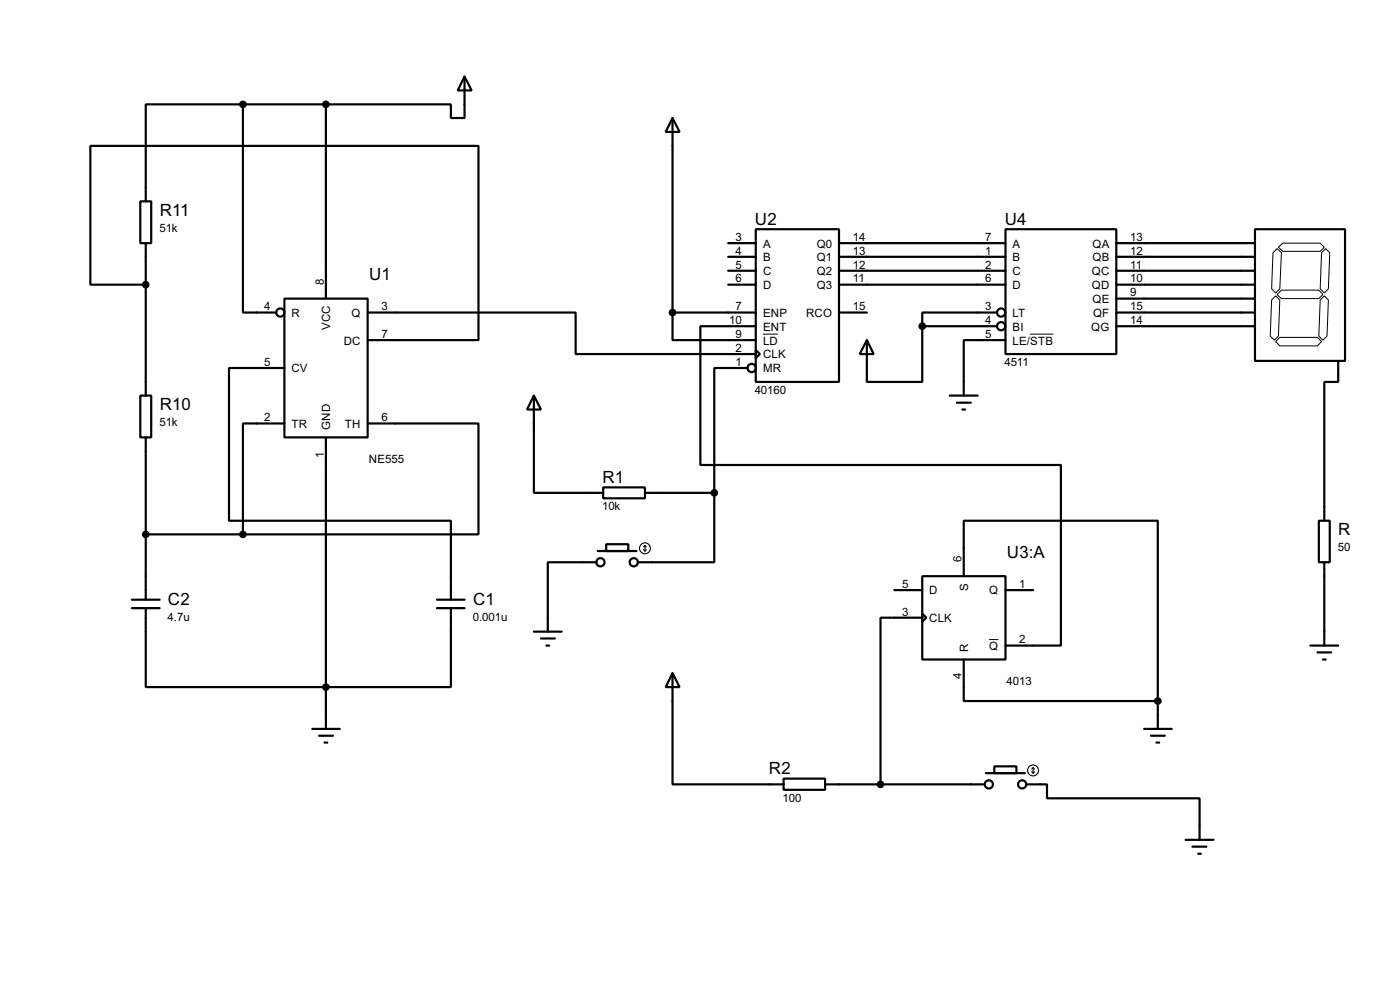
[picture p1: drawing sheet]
<svg xmlns="http://www.w3.org/2000/svg" width="256mm" height="180mm" viewBox="0 0 256 180" stroke-linecap="round" stroke-linejoin="round" font-family="sans-serif">
<g fill="none" stroke="#000" stroke-width=".4">
<path d="M44.5 19.1h-17.8v17.8M44.5 19.1v38.1h6.1M44.5 19.1h15.2M59.7 19.1v35.6M85.1 14l1.3 2.6h-2.5zM85.1 14v7.6h-2.5v-2.5h-22.9M25.7 36.9h2v7.6h-2zM123.2 21.6l1.3 2.6h-2.5zM123.2 21.6v35.6M26.7 52.1h-10.1v-25.4h71.1v35.6h-20.3M26.7 44.5v27.9M52.1 54.7h15.3v25.4h-15.3z"/>
<path d="M67.4 57.2h38.1v7.6h33M123.2 57.2v5.1h15.3M123.2 57.2h15.3M133.4 44.5h5.1M133.4 47h5.1M133.4 49.6h5.1M133.4 52.1h5.1M138.5 42h15.2v27.9h-15.2zM138.5 59.7h-10.2v25.4h66.1v33.1h-10.2M153.7 57.2h5.1M153.7 44.5h30.5M153.7 47h30.5"/>
<path d="M153.7 49.6h30.5M153.7 52.1h30.5M169 59.7v10.2h-10.2v-7.6M169 59.7h13.7M182.7 57.2h-13.7v2.5M184.2 42h20.3v22.8h-20.3zM204.5 57.2h25.4M204.5 44.5h25.4M204.5 47h25.4M204.5 49.6h25.4M204.5 52.1h25.4M204.5 54.7h25.4"/>
<path d="M204.5 59.7h25.4M229.9 42h16.5v24.1h-16.5zM25.7 72.4h2v7.7h-2zM52.1 67.4h-10.1v27.9h40.6v14.5M52.1 77.5h-7.6v20.3M67.4 77.5h20.3v20.3h-43.2M97.8 72.4l1.3 2.6h-2.5zM97.8 72.4v17.8h12.7M137 67.4h-6.1v22.8M138.5 64.1l.7 .7-.7 .8zM158.8 62.3l1.3 2.5h-2.6zM174 72.4h5.1"/>
<path d="M175.3 73.7h2.6M176.3 75h.5M184.2 62.3h-7.6v10.1M245.2 66.1v3.8h-2.6v25.4M26.7 80.1v29.7M26.7 97.8h17.8M59.7 80.1v53.3M110.5 89.2h7.7v2h-7.7zM111.1 99.6h4v1.3h-4zM118.2 90.2h12.7M130.9 90.2v12.7h-14M241.6 95.3h2v7.6h-2z"/>
<path d="M24.2 109.8h5.1M24.2 111.3h5.1M26.7 111.3v14.5h55.9v-14.5M80.1 109.8h5M80.1 111.3h5M97.8 115.6h5.1M99.1 116.9h2.6M100.1 118.2h.5M109.3 102.9h-8.9v12.7M109.5 100.9h7.1M163.9 108h5.1M169 105.5h15.2v15.2h-15.2z"/>
<path d="M169 112.3l.7 .8-.7 .7zM169 113.1h-7.7v30.5M176.6 105.5v-10.2h35.5v33M184.2 108h5.1M240.1 118.2h5.1M241.4 119.4h2.5M242.6 102.9v15.3M57.2 133.4h5.1M58.5 134.7h2.5M59.5 135.9h.5M123.2 123.2l1.3 2.6h-2.5zM123.2 123.2v20.4h20.4"/>
<path d="M176.6 120.7v7.6h35.5M209.6 133.4h5.1M210.9 134.7h2.5M211.9 135.9h.5M212.1 128.3v5.1M242.4 120.7h.5M143.6 142.5h7.6v2.1h-7.6zM151.2 143.6h29.2M180.6 141.5h7.2M182.2 140.3h4v1.2h-4zM188 143.6h3.8v2.5h28v7.6M217.2 153.7h5.1"/>
<path d="M218.5 155h2.5M219.5 156.3h.5"/>
<circle cx="51.3" cy="57.2" r=".75"/>
<circle cx="183.4" cy="57.2" r=".75"/>
<circle cx="183.4" cy="59.7" r=".75"/>
<circle cx="137.7" cy="67.4" r=".75"/>
<circle cx="110" cy="102.9" r=".75"/>
<circle cx="116.1" cy="102.9" r=".75"/>
<circle cx="181.1" cy="143.6" r=".75"/>
<circle cx="187.2" cy="143.6" r=".75"/>
</g>
<path d="M233 54.9l.7-.7 .8 .7-.3 6.6-.7 .8-.8-.8zM233.2 46.3l.8-.8 .8 .8-.3 6.6-.8 .7-.7-.7zM234 53.9l.8-.8h6.8l.8 .8-.8 .8h-6.8zM234.2 45.3l.8-.8h6.9l.7 .8-.7 .7h-6.9zM241.9 54.9l.7-.7 .8 .7-.3 6.6-.7 .8-.8-.8zM242.1 46.3l.8-.8 .7 .8-.2 6.6-.8 .7-.7-.7zM139.8 61.2h2.7M188.7 61.2h4.3M233.7 62.5l.8-.7h6.9l.7 .7-.7 .8h-6.9zM181.2 117.1h1.7" fill="none" stroke="#000" stroke-width=".18"/>
<g fill="#000" stroke="#000" stroke-width=".4">
<circle cx="44.5" cy="19.1" r=".5"/>
<circle cx="59.7" cy="19.1" r=".5"/>
<circle cx="26.7" cy="52.1" r=".5"/>
<circle cx="123.2" cy="57.2" r=".5"/>
<circle cx="168.9" cy="59.7" r=".5"/>
<circle cx="26.7" cy="97.8" r=".5"/>
<circle cx="44.5" cy="97.8" r=".5"/>
<circle cx="130.8" cy="90.2" r=".5"/>
<circle cx="59.7" cy="125.8" r=".5"/>
<circle cx="212.1" cy="128.3" r=".5"/>
<circle cx="161.3" cy="143.6" r=".5"/>
</g>
<g fill="none" stroke="#000" stroke-width=".2">
<path d="M118.2 99.9v1M118.2 99.9l-.3 .2M118.2 99.9l.2 .2M117.9 100.6l.3 .3M118.4 100.6l-.2 .3M189 141.3l.3 .2M189.3 140.5v1M189.3 140.5l-.3 .3M189.3 140.5l.2 .3M189.5 141.3l-.2 .2"/>
<circle cx="118.1" cy="100.4" r="1"/>
<circle cx="189.2" cy="141" r="1"/>
</g>
<g font-size="3.5">
<text x="29.3" y="39.5">R11</text>
<text x="138.3" y="41.2">U2</text>
<text x="184.1" y="41.2">U4</text>
<text x="67.6" y="51.3">U1</text>
<text x="29.3" y="75.1">R10</text>
<text x="110.4" y="88.4">R1</text>
<text x="245.2" y="98">R</text>
<text x="184.5" y="102.1">U3:A</text>
<text x="30.8" y="110.7">C2</text>
<text x="86.7" y="110.7">C1</text>
<text x="140.9" y="141.7">R2</text>
</g>
<g font-size="2.4">
<text x="29.2" y="42.5">51k</text>
<text x="134.8" y="44.1">3</text>
<text x="134.8" y="46.6">4</text>
<text x="139.8" y="45.3">A</text>
<text x="139.8" y="47.8">B</text>
<text x="149.6" y="45.3">Q0</text>
<text x="149.6" y="47.8">Q1</text>
<text x="156.3" y="44.1">14</text>
<text x="156.3" y="46.6">13</text>
<text x="180.5" y="44.1">7</text>
<text x="180.5" y="46.6">1</text>
<text x="185.5" y="45.3">A</text>
<text x="185.5" y="47.8">B</text>
<text x="200.1" y="45.3">QA</text>
<text x="200.1" y="47.8">QB</text>
<text x="207.1" y="44.1">13</text>
<text x="207.1" y="46.6">12</text>
<text x="59.3" y="52.1" transform="rotate(-90 59.3 52.1)">8</text>
<text x="134.8" y="49.2">5</text>
<text x="134.8" y="51.7">6</text>
<text x="139.8" y="50.4">C</text>
<text x="139.8" y="52.9">D</text>
<text x="149.6" y="50.4">Q2</text>
<text x="149.6" y="52.9">Q3</text>
<text x="156.3" y="49.2">12</text>
<text x="156.3" y="51.7">11</text>
<text x="180.5" y="49.2">2</text>
<text x="180.5" y="51.7">6</text>
<text x="185.5" y="50.4">C</text>
<text x="185.5" y="52.9">D</text>
<text x="200" y="50.4">QC</text>
<text x="200" y="52.9">QD</text>
<text x="207.1" y="49.2">11</text>
<text x="207.1" y="51.7">10</text>
<text x="48.4" y="56.8">4</text>
<text x="53.4" y="58">R</text>
<text x="64.4" y="58">Q</text>
<text x="69.9" y="56.8">3</text>
<text x="133.6" y="59.3">10</text>
<text x="134.8" y="56.8">7</text>
<text x="139.8" y="58">ENP</text>
<text x="147.7" y="58">RCO</text>
<text x="156.3" y="56.8">15</text>
<text x="180.5" y="56.8">3</text>
<text x="180.5" y="59.3">4</text>
<text x="185.5" y="58">LT</text>
<text x="200.1" y="55.4">QE</text>
<text x="200.2" y="58">QF</text>
<text x="207.1" y="54.3">9</text>
<text x="207.1" y="56.8">15</text>
<text x="207.1" y="59.3">14</text>
<text x="60.5" y="60.4" transform="rotate(-90 60.5 60.4)">VCC</text>
<text x="63" y="63.1">DC</text>
<text x="69.9" y="61.9">7</text>
<text x="134.8" y="61.9">9</text>
<text x="134.8" y="64.4">2</text>
<text x="139.8" y="60.5">ENT</text>
<text x="139.8" y="63.1">LD</text>
<text x="139.8" y="65.6">CLK</text>
<text x="180.5" y="61.9">5</text>
<text x="185.5" y="60.5">BI</text>
<text x="185.5" y="63.1">LE/STB</text>
<text x="199.9" y="60.5">QG</text>
<text x="48.4" y="67">5</text>
<text x="53.4" y="68.1">CV</text>
<text x="134.8" y="67">1</text>
<text x="139.8" y="68.1">MR</text>
<text x="184" y="67">4511</text>
<text x="48.4" y="77.1">2</text>
<text x="69.9" y="77.1">6</text>
<text x="138.3" y="72.1">40160</text>
<text x="29.2" y="78.1">51k</text>
<text x="53.4" y="78.3">TR</text>
<text x="59.3" y="83.8" transform="rotate(-90 59.3 83.8)">1</text>
<text x="60.5" y="78.7" transform="rotate(-90 60.5 78.7)">GND</text>
<text x="63.2" y="78.3">TH</text>
<text x="67.6" y="84.8">NE555</text>
<text x="110.3" y="93.4">10k</text>
<text x="245.1" y="100.9">50</text>
<text x="165.3" y="107.6">5</text>
<text x="176.2" y="102.9" transform="rotate(-90 176.2 102.9)">6</text>
<text x="186.7" y="107.6">1</text>
<text x="30.7" y="113.6">4.7u</text>
<text x="86.6" y="113.6">0.001u</text>
<text x="165.3" y="112.7">3</text>
<text x="170.2" y="108.8">D</text>
<text x="170.2" y="113.9">CLK</text>
<text x="177.4" y="108.1" transform="rotate(-90 177.4 108.1)">S</text>
<text x="181.2" y="108.8">Q</text>
<text x="177.4" y="119.4" transform="rotate(-90 177.4 119.4)">R</text>
<text x="181.2" y="119">Q</text>
<text x="186.7" y="117.8">2</text>
<text x="176.2" y="124.4" transform="rotate(-90 176.2 124.4)">4</text>
<text x="184.4" y="125.4">4013</text>
<text x="143.4" y="146.8">100</text>
</g>
</svg>
